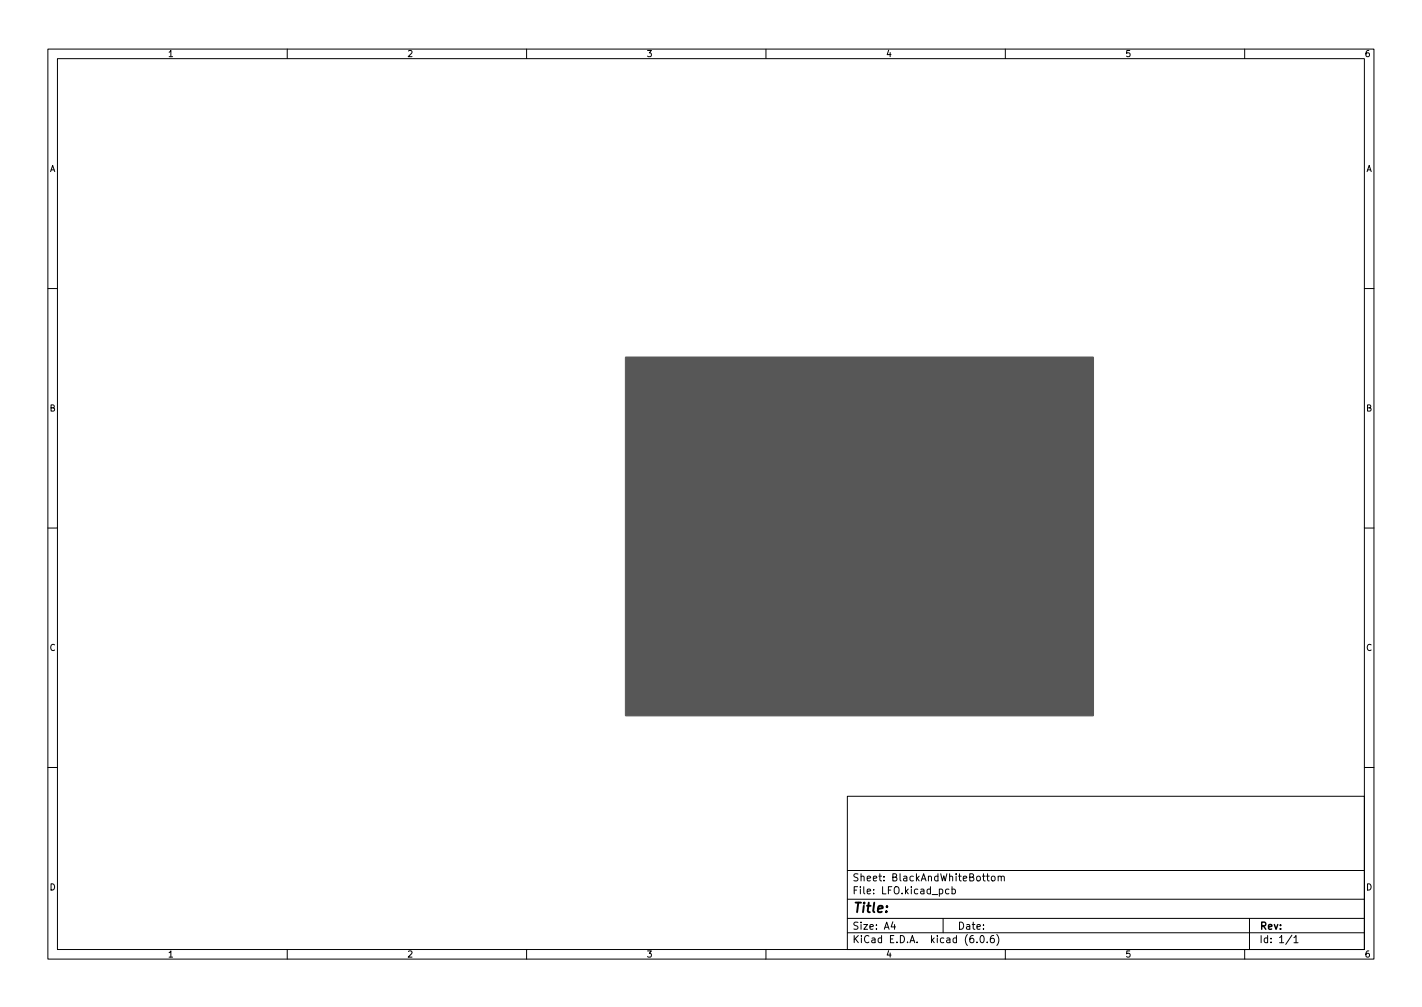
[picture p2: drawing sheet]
<svg xmlns="http://www.w3.org/2000/svg" width="297mm" height="210mm" viewBox="0 0 297 210" stroke-linecap="round" stroke-linejoin="round" font-family="sans-serif">
<g fill="none" stroke="#000" stroke-width=".21">
<path d="M10 10.2h277v190.1h-277zM12 12.2h273v186.1h-273zM60 10.2v2M110 10.2v2M160 10.2v2M210 10.2v2M260 10.2v2M10 60.2h2M285 60.2h2M10 110.2h2M285 110.2h2M10 160.2h2"/>
<path d="M177 166.3h108v32h-108zM285 160.2h2M60 198.3v2M110 198.3v2M160 198.3v2M177 194.8h108M177 191.8h108M177 187.8h108M177 181.8h108M186.5 192.5l-.4 1h1M186.9 193v1M197 191.8v3"/>
<path d="M198.2 185.7l-.4-.1-.3 .3 .1 .7h.6M198.9 185.7l.4-.1 .3 .3-.2 .7h-.5M198.9 185.1v1.5M204.1 196.7v.1M204.9 195.4l.2-.1a.8 .8 0 0 1 .5 .8 .8 .8 0 0 1-.5 .7 1 1 0 0 1-.2-1.4zM206.1 182.9h.5M206.2 196.7v.1M206.3 182.4v1.3l.3 .2M207.1 183.1l.3-.2 .4 .2 .1 .5-.2 .3h-.3l-.3-.1zM207.6 195.3l-.5 .1a1.01 1.01 0 0 0 0 1.4l.5-.1 .1-.5-.3-.3-.4 .1-.1 .2M208.2 195.1a1.72 1.72 0 0 1 0 2.3M208.5 183.1l.2-.2 .4 .1v.9"/>
<path d="M208.5 182.9v1M209.1 183.1l.3-.2 .3 .1 .1 .9M210 198.3v2M260 198.3v2M261 191.8v6.5M269.9 195.3l-1.3 1.9M270.3 195.8l.4-.5v1.5M270.3 196.8h.8"/>
</g>
<g fill="#f0f0f0" stroke="#f0f0f0" stroke-width=".21">
<path d="M141.2 106.7h1.7v1.7h-1.7z"/>
<path d="M171.7 142.9h1.7v1.7h-1.7z"/>
<path d="M221.8 83.2h1.7v1.7h-1.7z"/>
<path d="M211.1 78.8h1.7v1.7h-1.7z"/>
<path d="M209.8 83.2h1.7v1.7h-1.7z"/>
<path d="M191.4 142.9h1.7v1.7h-1.7z"/>
<path d="M157.8 114.5h1.6v1.6h-1.6z"/>
<path d="M157.8 106.9h1.6v1.6h-1.6z"/>
<path d="M176.8 137.2h1.6v1.6h-1.6z"/>
<path d="M185.7 137.2h1.6v1.6h-1.6z"/>
<path d="M202.2 94.7h1.6v1.6h-1.6z"/>
<path d="M187.6 90.9h1.6v1.6h-1.6z"/>
<path d="M171.7 94.7h1.6v1.6h-1.6z"/>
<path d="M173.9 90h1.1v1.5h-1.1z"/>
<path d="M180.3 123h1v1.5h-1z"/>
<circle cx="139.5" cy="107.6" r=".85"/>
<circle cx="142.1" cy="110.1" r=".85"/>
<circle cx="139.5" cy="110.1" r=".85"/>
<circle cx="142.1" cy="112.6" r=".85"/>
<circle cx="139.5" cy="112.6" r=".85"/>
<circle cx="142.1" cy="115.2" r=".85"/>
<circle cx="139.5" cy="115.2" r=".85"/>
<circle cx="142.1" cy="117.7" r=".85"/>
<circle cx="139.5" cy="117.7" r=".85"/>
<circle cx="170" cy="143.8" r=".85"/>
<circle cx="167.5" cy="143.8" r=".85"/>
<circle cx="164.9" cy="143.8" r=".85"/>
<circle cx="162.4" cy="143.8" r=".85"/>
<circle cx="159.8" cy="143.8" r=".85"/>
<circle cx="220.2" cy="84.1" r=".85"/>
<circle cx="217.6" cy="84.1" r=".85"/>
<circle cx="209.4" cy="79.6" r=".85"/>
<circle cx="206.8" cy="79.6" r=".85"/>
<circle cx="198.6" cy="88.5" r=".72"/>
<circle cx="196" cy="88.5" r=".72"/>
<circle cx="193.5" cy="88.5" r=".72"/>
<circle cx="167.5" cy="138" r=".72"/>
<circle cx="164.9" cy="138" r=".72"/>
<circle cx="162.4" cy="138" r=".72"/>
<circle cx="167.5" cy="132.3" r=".72"/>
<circle cx="164.9" cy="132.3" r=".72"/>
<circle cx="162.4" cy="132.3" r=".72"/>
<circle cx="208.1" cy="84.1" r=".85"/>
<circle cx="194.8" cy="143.8" r=".85"/>
<circle cx="182.1" cy="80.9" r="1"/>
<circle cx="187.1" cy="80.9" r="1"/>
<circle cx="173.8" cy="115.2" r="1"/>
<circle cx="173.8" cy="110.2" r="1"/>
<circle cx="167.5" cy="115.1" r="1"/>
<circle cx="167.5" cy="110.1" r="1"/>
<circle cx="157.9" cy="102.5" r="1"/>
<circle cx="152.9" cy="102.5" r="1"/>
<circle cx="161.7" cy="85.9" r="1"/>
<circle cx="161.7" cy="80.9" r="1"/>
<circle cx="194.8" cy="137.4" r="1"/>
<circle cx="194.8" cy="132.4" r="1"/>
<circle cx="158.6" cy="117.8" r=".8"/>
<circle cx="158.6" cy="110.2" r=".8"/>
<circle cx="177.6" cy="135.5" r=".8"/>
<circle cx="186.5" cy="135.5" r=".8"/>
<circle cx="203" cy="98" r=".8"/>
<circle cx="203" cy="100.6" r=".8"/>
<circle cx="203" cy="103.1" r=".8"/>
<circle cx="195.4" cy="103.1" r=".8"/>
<circle cx="195.4" cy="100.6" r=".8"/>
<circle cx="195.4" cy="98" r=".8"/>
<circle cx="195.4" cy="95.5" r=".8"/>
<circle cx="188.4" cy="94.2" r=".8"/>
<circle cx="188.4" cy="96.8" r=".8"/>
<circle cx="188.4" cy="99.3" r=".8"/>
<circle cx="188.4" cy="101.8" r=".8"/>
<circle cx="188.4" cy="104.4" r=".8"/>
<circle cx="188.4" cy="106.9" r=".8"/>
<circle cx="180.8" cy="106.9" r=".8"/>
<circle cx="180.8" cy="104.4" r=".8"/>
<circle cx="180.8" cy="101.8" r=".8"/>
<circle cx="180.8" cy="99.3" r=".8"/>
<circle cx="180.8" cy="96.8" r=".8"/>
<circle cx="180.8" cy="94.2" r=".8"/>
<circle cx="180.8" cy="91.7" r=".8"/>
<circle cx="188.4" cy="87.2" r=".8"/>
<circle cx="180.8" cy="87.2" r=".8"/>
<circle cx="199.2" cy="76.4" r=".8"/>
<circle cx="199.2" cy="84.1" r=".8"/>
<circle cx="217.6" cy="98" r=".8"/>
<circle cx="217.6" cy="90.4" r=".8"/>
<circle cx="206.2" cy="90.4" r=".8"/>
<circle cx="206.2" cy="98" r=".8"/>
<circle cx="176.4" cy="105.7" r=".8"/>
<circle cx="176.4" cy="98" r=".8"/>
<circle cx="213.8" cy="90.4" r=".8"/>
<circle cx="213.8" cy="98" r=".8"/>
<circle cx="152.9" cy="117.7" r=".8"/>
<circle cx="145.2" cy="117.7" r=".8"/>
<circle cx="152.9" cy="107.6" r=".8"/>
<circle cx="145.2" cy="107.6" r=".8"/>
<circle cx="162.4" cy="127.9" r=".8"/>
<circle cx="162.4" cy="120.3" r=".8"/>
<circle cx="206.2" cy="108.2" r=".8"/>
<circle cx="206.2" cy="100.6" r=".8"/>
<circle cx="210" cy="90.4" r=".8"/>
<circle cx="210" cy="98" r=".8"/>
<circle cx="191.6" cy="102.5" r=".8"/>
<circle cx="191.6" cy="94.9" r=".8"/>
<circle cx="168.1" cy="85.3" r=".8"/>
<circle cx="175.7" cy="85.3" r=".8"/>
<circle cx="161.7" cy="90.4" r=".8"/>
<circle cx="161.7" cy="98" r=".8"/>
<circle cx="175.1" cy="122.2" r=".8"/>
<circle cx="175.1" cy="129.8" r=".8"/>
<circle cx="193.5" cy="127.2" r=".8"/>
<circle cx="185.9" cy="127.2" r=".8"/>
<circle cx="164.9" cy="95.5" r=".8"/>
<circle cx="164.9" cy="98" r=".8"/>
<circle cx="164.9" cy="100.6" r=".8"/>
<circle cx="164.9" cy="103.1" r=".8"/>
<circle cx="172.5" cy="103.1" r=".8"/>
<circle cx="172.5" cy="100.6" r=".8"/>
<circle cx="172.5" cy="98" r=".8"/>
</g>
<path d="M171.9 90.6v.4M173.2 90.6v.4M178.3 123.6v.4M179.5 123.6v.4" fill="none" stroke="#f0f0f0" stroke-width="1.1"/>
<g fill="#fff" stroke="#fff" stroke-width=".21">
<circle cx="142.1" cy="107.6" r=".5"/>
<circle cx="139.5" cy="107.6" r=".5"/>
<circle cx="142.1" cy="110.1" r=".5"/>
<circle cx="139.5" cy="110.1" r=".5"/>
<circle cx="142.1" cy="112.6" r=".5"/>
<circle cx="139.5" cy="112.6" r=".5"/>
<circle cx="142.1" cy="115.2" r=".5"/>
<circle cx="139.5" cy="115.2" r=".5"/>
<circle cx="142.1" cy="117.7" r=".5"/>
<circle cx="139.5" cy="117.7" r=".5"/>
<circle cx="172.5" cy="143.8" r=".5"/>
<circle cx="170" cy="143.8" r=".5"/>
<circle cx="167.5" cy="143.8" r=".5"/>
<circle cx="164.9" cy="143.8" r=".5"/>
<circle cx="162.4" cy="143.8" r=".5"/>
<circle cx="159.8" cy="143.8" r=".5"/>
<circle cx="222.7" cy="84.1" r=".5"/>
<circle cx="220.2" cy="84.1" r=".5"/>
<circle cx="217.6" cy="84.1" r=".5"/>
<circle cx="211.9" cy="79.6" r=".5"/>
<circle cx="209.4" cy="79.6" r=".5"/>
<circle cx="206.8" cy="79.6" r=".5"/>
<circle cx="198.6" cy="88.5" r=".4"/>
<circle cx="196" cy="88.5" r=".4"/>
<circle cx="193.5" cy="88.5" r=".4"/>
<circle cx="167.5" cy="138" r=".4"/>
<circle cx="164.9" cy="138" r=".4"/>
<circle cx="162.4" cy="138" r=".4"/>
<circle cx="167.5" cy="132.3" r=".4"/>
<circle cx="164.9" cy="132.3" r=".4"/>
<circle cx="162.4" cy="132.3" r=".4"/>
<circle cx="210.6" cy="84.1" r=".5"/>
<circle cx="208.1" cy="84.1" r=".5"/>
<circle cx="192.2" cy="143.8" r=".5"/>
<circle cx="194.8" cy="143.8" r=".5"/>
<circle cx="182.1" cy="80.9" r=".5"/>
<circle cx="187.1" cy="80.9" r=".5"/>
<circle cx="173.8" cy="115.2" r=".5"/>
<circle cx="173.8" cy="110.2" r=".5"/>
<circle cx="167.5" cy="115.1" r=".5"/>
<circle cx="167.5" cy="110.1" r=".5"/>
<circle cx="157.9" cy="102.5" r=".5"/>
<circle cx="152.9" cy="102.5" r=".5"/>
<circle cx="161.7" cy="85.9" r=".5"/>
<circle cx="161.7" cy="80.9" r=".5"/>
<circle cx="194.8" cy="137.4" r=".5"/>
<circle cx="194.8" cy="132.4" r=".5"/>
<circle cx="158.6" cy="115.3" r=".4"/>
<circle cx="158.6" cy="117.8" r=".4"/>
<circle cx="158.6" cy="107.7" r=".4"/>
<circle cx="158.6" cy="110.2" r=".4"/>
<circle cx="177.6" cy="138" r=".4"/>
<circle cx="177.6" cy="135.5" r=".4"/>
<circle cx="186.5" cy="138" r=".4"/>
<circle cx="186.5" cy="135.5" r=".4"/>
<circle cx="203" cy="95.5" r=".4"/>
<circle cx="203" cy="98" r=".4"/>
<circle cx="203" cy="100.6" r=".4"/>
<circle cx="203" cy="103.1" r=".4"/>
<circle cx="195.4" cy="103.1" r=".4"/>
<circle cx="195.4" cy="100.6" r=".4"/>
<circle cx="195.4" cy="98" r=".4"/>
<circle cx="195.4" cy="95.5" r=".4"/>
<circle cx="188.4" cy="91.7" r=".4"/>
<circle cx="188.4" cy="94.2" r=".4"/>
<circle cx="188.4" cy="96.8" r=".4"/>
<circle cx="188.4" cy="99.3" r=".4"/>
<circle cx="188.4" cy="101.8" r=".4"/>
<circle cx="188.4" cy="104.4" r=".4"/>
<circle cx="188.4" cy="106.9" r=".4"/>
<circle cx="180.8" cy="106.9" r=".4"/>
<circle cx="180.8" cy="104.4" r=".4"/>
<circle cx="180.8" cy="101.8" r=".4"/>
<circle cx="180.8" cy="99.3" r=".4"/>
<circle cx="180.8" cy="96.8" r=".4"/>
<circle cx="180.8" cy="94.2" r=".4"/>
<circle cx="180.8" cy="91.7" r=".4"/>
<circle cx="188.4" cy="87.2" r=".4"/>
<circle cx="180.8" cy="87.2" r=".4"/>
<circle cx="199.2" cy="76.4" r=".4"/>
<circle cx="199.2" cy="84.1" r=".4"/>
<circle cx="217.6" cy="98" r=".4"/>
<circle cx="217.6" cy="90.4" r=".4"/>
<circle cx="206.2" cy="90.4" r=".4"/>
<circle cx="206.2" cy="98" r=".4"/>
<circle cx="176.4" cy="105.7" r=".4"/>
<circle cx="176.4" cy="98" r=".4"/>
<circle cx="213.8" cy="90.4" r=".4"/>
<circle cx="213.8" cy="98" r=".4"/>
<circle cx="152.9" cy="117.7" r=".4"/>
<circle cx="145.2" cy="117.7" r=".4"/>
<circle cx="152.9" cy="107.6" r=".4"/>
<circle cx="145.2" cy="107.6" r=".4"/>
<circle cx="162.4" cy="127.9" r=".4"/>
<circle cx="162.4" cy="120.3" r=".4"/>
<circle cx="206.2" cy="108.2" r=".4"/>
<circle cx="206.2" cy="100.6" r=".4"/>
<circle cx="210" cy="90.4" r=".4"/>
<circle cx="210" cy="98" r=".4"/>
<circle cx="191.6" cy="102.5" r=".4"/>
<circle cx="191.6" cy="94.9" r=".4"/>
<circle cx="168.1" cy="85.3" r=".4"/>
<circle cx="175.7" cy="85.3" r=".4"/>
<circle cx="161.7" cy="90.4" r=".4"/>
<circle cx="161.7" cy="98" r=".4"/>
<circle cx="175.1" cy="122.2" r=".4"/>
<circle cx="175.1" cy="129.8" r=".4"/>
<circle cx="193.5" cy="127.2" r=".4"/>
<circle cx="185.9" cy="127.2" r=".4"/>
<circle cx="164.9" cy="95.5" r=".4"/>
<circle cx="164.9" cy="98" r=".4"/>
<circle cx="164.9" cy="100.6" r=".4"/>
<circle cx="164.9" cy="103.1" r=".4"/>
<circle cx="172.5" cy="103.1" r=".4"/>
<circle cx="172.5" cy="100.6" r=".4"/>
<circle cx="172.5" cy="98" r=".4"/>
<circle cx="172.5" cy="95.5" r=".4"/>
<circle cx="171.9" cy="90.8" r=".37"/>
<circle cx="173.2" cy="90.8" r=".37"/>
<circle cx="174.4" cy="90.8" r=".37"/>
<circle cx="178.3" cy="123.8" r=".37"/>
<circle cx="179.5" cy="123.8" r=".37"/>
<circle cx="180.8" cy="123.8" r=".37"/>
</g>
<path d="M130.7 74.6h97.6l.1 74.8-97.7 .1z" fill="#575757" stroke="#575757" stroke-width=".21"/>
<text font-size="2.8" x="178" y="190.6">Title:</text>
<g font-size="2.1">
<text x="178" y="184">Sheet: BlackAndWhiteBottom</text>
<text x="178" y="186.7">File: LFO.kicad_pcb</text>
<text x="178" y="196.9">KiCad E.D.A. kicad (6.0.6)</text>
<text x="178" y="194.1">Size: A4</text>
<text x="200" y="194.1">Date:</text>
<text x="263" y="194.1">Rev:</text>
<text x="263" y="196.9">Id: 1/1</text>
</g>
<g font-size="1.8">
<text x="35" y="11.9">1</text>
<text x="85" y="11.9">2</text>
<text x="135" y="11.9">3</text>
<text x="185" y="11.9">4</text>
<text x="235" y="11.9">5</text>
<text x="285" y="11.9">6</text>
<text x="10.3" y="35.9">A</text>
<text x="285.3" y="35.9">A</text>
<text x="10.3" y="85.9">B</text>
<text x="285.3" y="85.9">B</text>
<text x="10.3" y="135.9">C</text>
<text x="285.3" y="135.9">C</text>
<text x="10.3" y="185.9">D</text>
<text x="285.3" y="185.9">D</text>
<text x="35" y="199.9">1</text>
<text x="85" y="199.9">2</text>
<text x="135" y="199.9">3</text>
<text x="185" y="199.9">4</text>
<text x="235" y="199.9">5</text>
<text x="285" y="199.9">6</text>
</g>
</svg>
